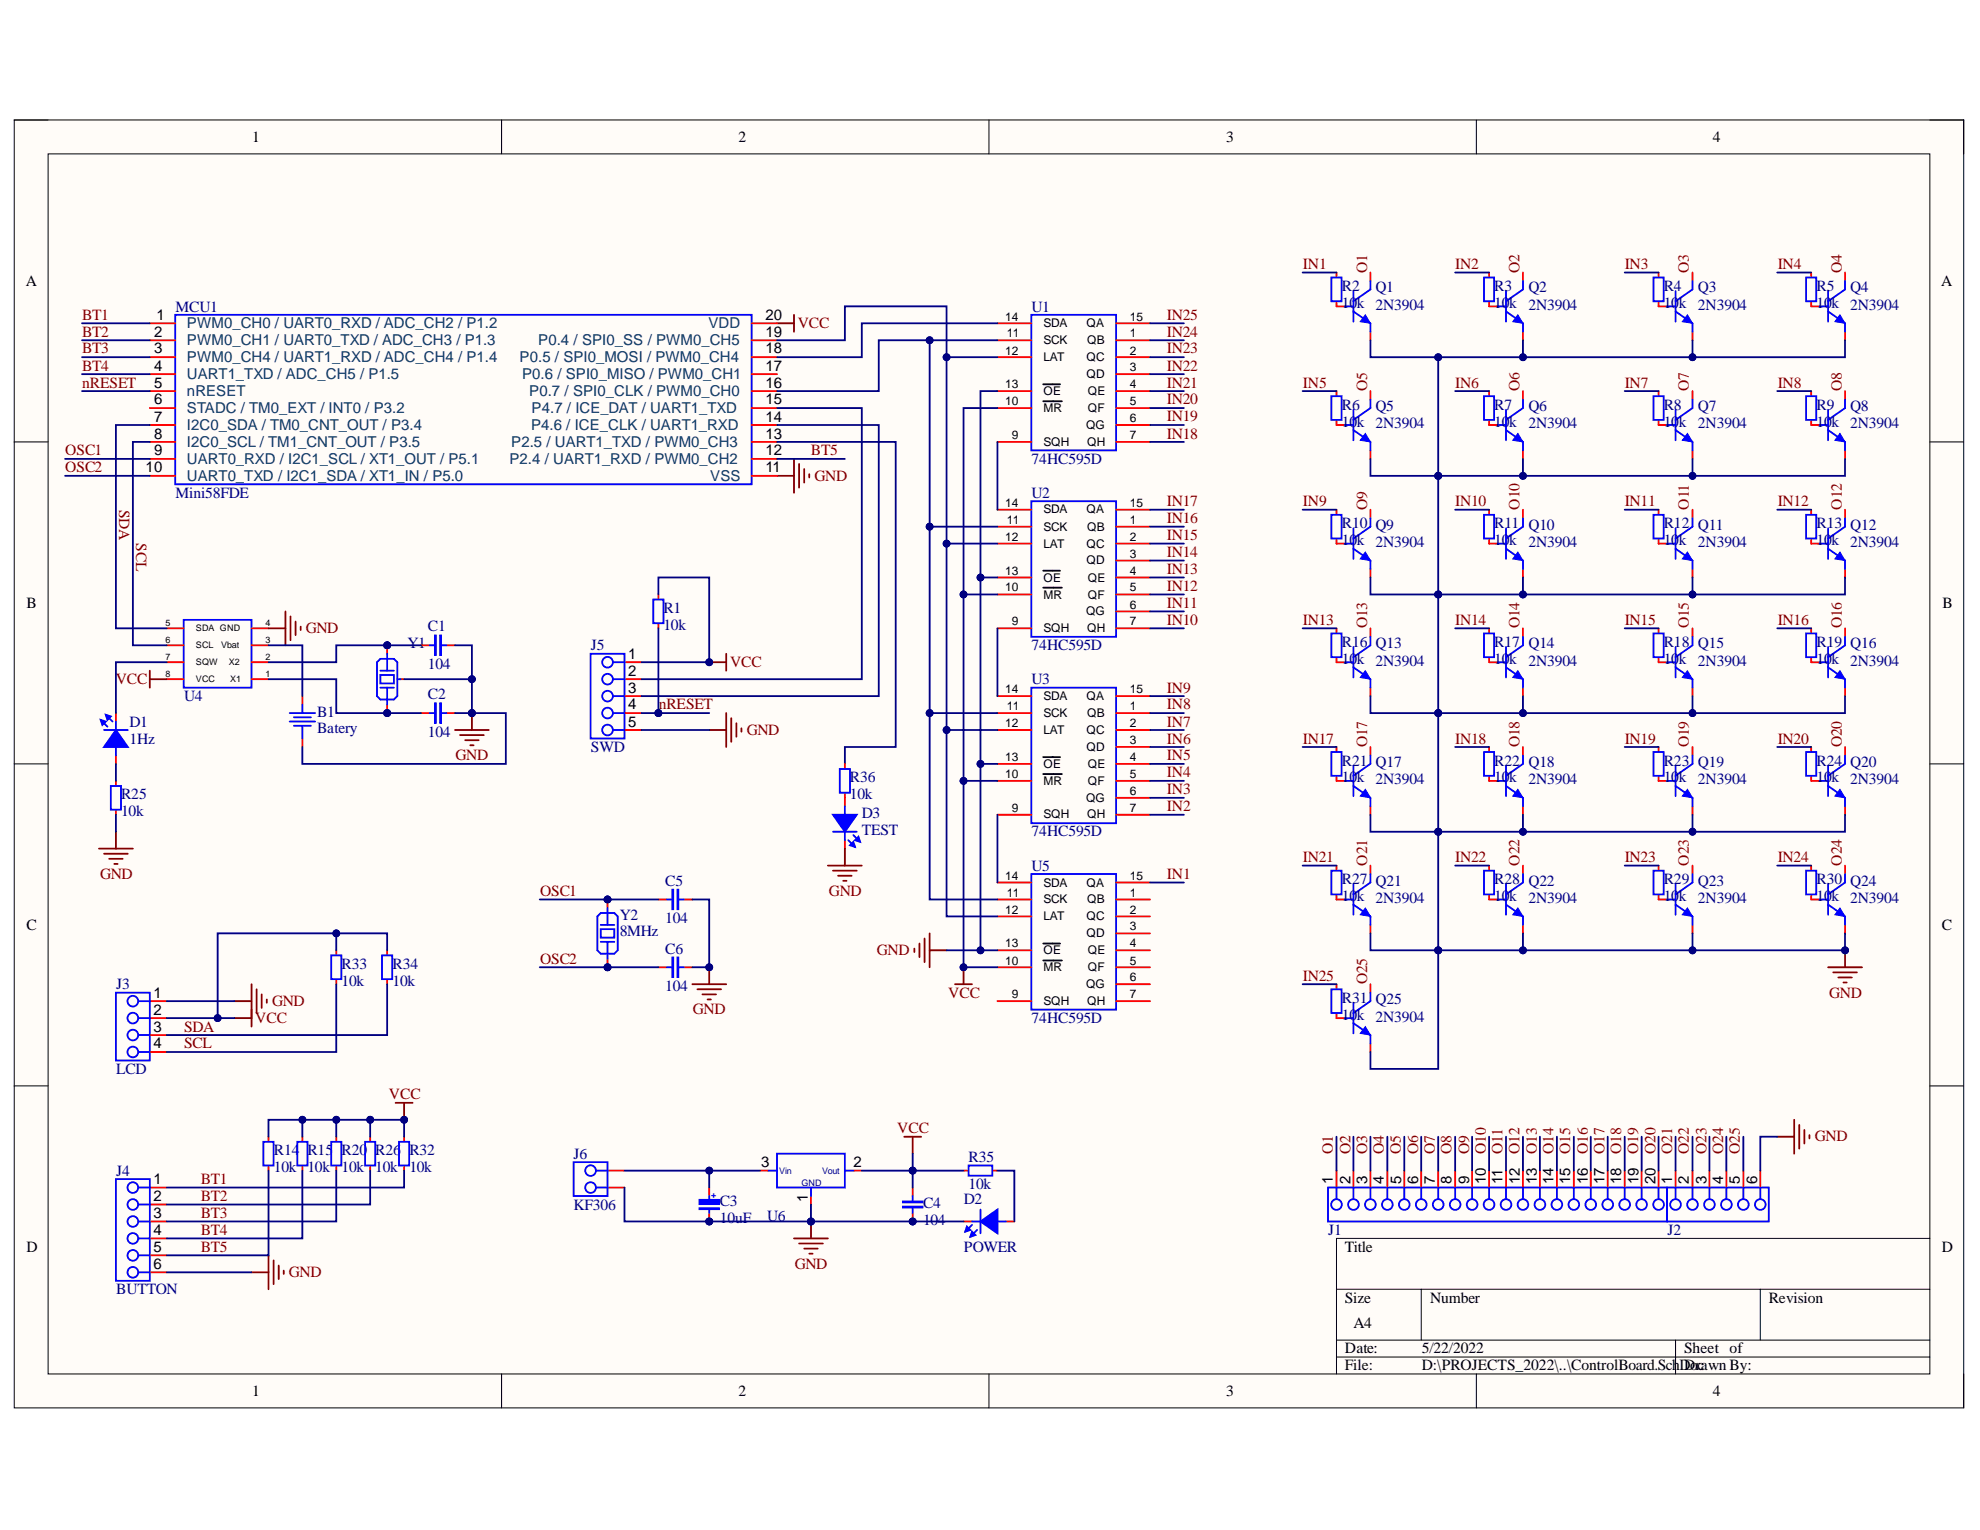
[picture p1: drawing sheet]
# Altium project ControlBoard.PrjPcb
1 sheet, 86 parts. Net scope: global (net labels, ports and power ports of the same name join across sheets).
Board file: ControlBoard.PcbDoc

## Sheet ControlBoard.SchDoc
size A4; SheetNumber: 1; SheetTotal: 1

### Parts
B1  Batery  [CR1220]
C1  104  [C0805]
C2  104  [C0805]
C3  10uF  [CAP_RAD_D06.3x11]
C4  104  [C0805]
C5  104  [C0805]
C6  104  [C0805]
D1  1Hz  [L0805RED]
D2  POWER  [L0805RED]
D3  TEST  [L0805RED]
J1  HEADER-FEMALE-2.54MM  [HEADER-FEMALE-20PINS-2.54MM]  (value not drawn)
J2  HEADER-FEMALE-2.54MM  [HEADER-FEMALE-06PINS-2.54MM]  (value not drawn)
J3  LCD  [HEADER-FEMALE-04PINS-2.54MM]
J4  BUTTON  [HEADER-FEMALE-06PINS-2.54MM]
J5  SWD  [HEADER-FEMALE-05PINS-2.54MM]
J6  KF306  [DG306-5.0-02P-12-00AH]
MCU1  Mini58FDE  [TSSOP20_0.65_4.4]
Q1  2N3904  [SOT23-3]
Q2  2N3904  [SOT23-3]
Q3  2N3904  [SOT23-3]
Q4  2N3904  [SOT23-3]
Q5  2N3904  [SOT23-3]
Q6  2N3904  [SOT23-3]
Q7  2N3904  [SOT23-3]
Q8  2N3904  [SOT23-3]
Q9  2N3904  [SOT23-3]
Q10  2N3904  [SOT23-3]
Q11  2N3904  [SOT23-3]
Q12  2N3904  [SOT23-3]
Q13  2N3904  [SOT23-3]
Q14  2N3904  [SOT23-3]
Q15  2N3904  [SOT23-3]
Q16  2N3904  [SOT23-3]
Q17  2N3904  [SOT23-3]
Q18  2N3904  [SOT23-3]
Q19  2N3904  [SOT23-3]
Q20  2N3904  [SOT23-3]
Q21  2N3904  [SOT23-3]
Q22  2N3904  [SOT23-3]
Q23  2N3904  [SOT23-3]
Q24  2N3904  [SOT23-3]
Q25  2N3904  [SOT23-3]
R1  10k  [R0805]
R2  10k  [R0805]
R3  10k  [R0805]
R4  10k  [R0805]
R5  10k  [R0805]
R6  10k  [R0805]
R7  10k  [R0805]
R8  10k  [R0805]
R9  10k  [R0805]
R10  10k  [R0805]
R11  10k  [R0805]
R12  10k  [R0805]
R13  10k  [R0805]
R14  10k  [R0805]
R15  10k  [R0805]
R16  10k  [R0805]
R17  10k  [R0805]
R18  10k  [R0805]
R19  10k  [R0805]
R20  10k  [R0805]
R21  10k  [R0805]
R22  10k  [R0805]
R23  10k  [R0805]
R24  10k  [R0805]
R25  10k  [R0805]
R26  10k  [R0805]
R27  10k  [R0805]
R28  10k  [R0805]
R29  10k  [R0805]
R30  10k  [R0805]
R31  10k  [R0805]
R32  10k  [R0805]
R33  10k  [R0805]
R34  10k  [R0805]
R35  10k  [R0805]
R36  10k  [R0805]
U1  74HC595D  [SO16]
U2  74HC595D  [SO16]
U3  74HC595D  [SO16]
U4  RealTime  [SOIC08_1.27_6.0]  (value not drawn)
U5  74HC595D  [SO16]
U6  AMS1117  [SOT223-3]  (value not drawn)
Y1  32.768KHz  [DT-26]  (value not drawn)
Y2  8MHz  [HC-49S]

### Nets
GND: B1.2 C1.2 C2.2 C3.2 C4.1 C5.2 C6.2 D2.2(K) D3.2(K) J2.6 J3.1 J4.6 J5.5 J6.2 MCU1.11(VSS) Q1.2(E) Q2.2(E) Q3.2(E) Q4.2(E) Q5.2(E) Q6.2(E) Q7.2(E) Q8.2(E) Q9.2(E) Q10.2(E) Q11.2(E) Q12.2(E) Q13.2(E) Q14.2(E) Q15.2(E) Q16.2(E) Q17.2(E) Q18.2(E) Q19.2(E) Q20.2(E) Q21.2(E) Q22.2(E) Q23.2(E) Q24.2(E) Q25.2(E) R25.1 U1.8 U1.13(~{OE}) U2.8 U2.13(~{OE}) U3.8 U3.13(~{OE}) U4.4(GND) U5.8 U5.13(~{OE}) U6.1 Y1.3(GND)
VCC: C4.2 J3.2 J5.1 MCU1.20(VDD) R1.2 R14.2 R15.2 R20.2 R26.2 R32.2 R33.2 R34.2 R35.1 U1.10(~{MR}) U1.16 U2.10(~{MR}) U2.16 U3.10(~{MR}) U3.16 U4.8(VCC) U5.10(~{MR}) U5.16 U6.2
BT1: J4.1 MCU1.1(PWM0_CH0_/_UART0_RXD_/_ADC_CH2_/_P1.2) R32.1
BT2: J4.2 MCU1.2(PWM0_CH1_/_UART0_TXD_/_ADC_CH3_/_P1.3) R26.1
BT3: J4.3 MCU1.3(PWM0_CH4_/_UART1_RXD_/_ADC_CH4_/_P1.4) R20.1
BT4: J4.4 MCU1.4(UART1_TXD_/_ADC_CH5_/_P1.5) R15.1
BT5: J4.5 MCU1.12(P2.4_/_UART1_RXD_/_PWM0_CH2) R14.1
IN1: R2.1 U5.15(QA)
IN2: R3.2 U3.7(QH)
IN3: R4.2 U3.6(QG)
IN4: R5.2 U3.5(QF)
IN5: R6.1 U3.4(QE)
IN6: R7.2 U3.3(QD)
IN7: R8.2 U3.2(QC)
IN8: R9.2 U3.1(QB)
IN9: R10.1 U3.15(QA)
IN10: R11.2 U2.7(QH)
IN11: R12.2 U2.6(QG)
IN12: R13.2 U2.5(QF)
IN13: R16.2 U2.4(QE)
IN14: R17.2 U2.3(QD)
IN15: R18.2 U2.2(QC)
IN16: R19.2 U2.1(QB)
IN17: R21.2 U2.15(QA)
IN18: R22.2 U1.7(QH)
IN19: R23.2 U1.6(QG)
IN20: R24.2 U1.5(QF)
IN21: R27.2 U1.4(QE)
IN22: R28.2 U1.3(QD)
IN23: R29.2 U1.2(QC)
IN24: R30.2 U1.1(QB)
IN25: R31.2 U1.15(QA)
nRESET: J5.4 MCU1.5(nRESET) R1.1
O1: J1.1 Q1.3(C)
O2: J1.2 Q2.3(C)
O3: J1.3 Q3.3(C)
O4: J1.4 Q4.3(C)
O5: J1.5 Q5.3(C)
O6: J1.6 Q6.3(C)
O7: J1.7 Q7.3(C)
O8: J1.8 Q8.3(C)
O9: J1.9 Q9.3(C)
O10: J1.10 Q10.3(C)
O11: J1.11 Q11.3(C)
O12: J1.12 Q12.3(C)
O13: J1.13 Q13.3(C)
O14: J1.14 Q14.3(C)
O15: J1.15 Q15.3(C)
O16: J1.16 Q16.3(C)
O17: J1.17 Q17.3(C)
O18: J1.18 Q18.3(C)
O19: J1.19 Q19.3(C)
O20: J1.20 Q20.3(C)
O21: J2.1 Q21.3(C)
O22: J2.2 Q22.3(C)
O23: J2.3 Q23.3(C)
O24: J2.4 Q24.3(C)
O25: J2.5 Q25.3(C)
OSC1: C5.1 MCU1.9(UART0_RXD_/_I2C1_SCL_/_XT1_OUT_/_P5.1) Y2.2
OSC2: C6.1 MCU1.10(UART0_TXD_/_I2C1_SDA_/_XT1_IN_/_P5.0) Y2.1
SCL: J3.4 MCU1.8(I2C0_SCL_/_TM1_CNT_OUT_/_P3.5) R33.1 U4.6(SCL)
SDA: J3.3 MCU1.7(I2C0_SDA_/_TM0_CNT_OUT_/_P3.4) R34.1 U4.5(SDA)
NetB1_1: B1.1 U4.3(Vbat)
NetC1_1: C1.1 U4.2(X2) Y1.2
NetC2_1: C2.1 U4.1(X1) Y1.1
NetC3_1: C3.1 J6.1 U6.3
NetD1_1: D1.1(A) R25.2
NetD1_2: D1.2(K) U4.7(SQW)
NetD2_1: D2.1(A) R35.2
NetD3_1: D3.1(A) R36.2
NetJ5_2: J5.2 MCU1.15(P4.7_/_ICE_DAT_/_UART1_TXD)
NetJ5_3: J5.3 MCU1.14(P4.6_/_ICE_CLK_/_UART1_RXD)
NetMCU1_13: MCU1.13(P2.5_/_UART1_TXD_/_PWM0_CH3) R36.1
NetMCU1_16: MCU1.16(P0.7_/_SPI0_CLK_/_PWM0_CH0) U1.11(SCK) U2.11(SCK) U3.11(SCK) U5.11(SCK)
NetMCU1_18: MCU1.18(P0.5_/_SPI0_MOSI_/_PWM0_CH4) U1.14(SDA)
NetMCU1_19: MCU1.19(P0.4_/_SPI0_SS_/_PWM0_CH5) U1.12(LAT) U2.12(LAT) U3.12(LAT) U5.12(LAT)
NetQ1_1: Q1.1(B) R2.2
NetQ2_1: Q2.1(B) R3.1
NetQ3_1: Q3.1(B) R4.1
NetQ4_1: Q4.1(B) R5.1
NetQ5_1: Q5.1(B) R6.2
NetQ6_1: Q6.1(B) R7.1
NetQ7_1: Q7.1(B) R8.1
NetQ8_1: Q8.1(B) R9.1
NetQ9_1: Q9.1(B) R10.2
NetQ10_1: Q10.1(B) R11.1
NetQ11_1: Q11.1(B) R12.1
NetQ12_1: Q12.1(B) R13.1
NetQ13_1: Q13.1(B) R16.1
NetQ14_1: Q14.1(B) R17.1
NetQ15_1: Q15.1(B) R18.1
NetQ16_1: Q16.1(B) R19.1
NetQ17_1: Q17.1(B) R21.1
NetQ18_1: Q18.1(B) R22.1
NetQ19_1: Q19.1(B) R23.1
NetQ20_1: Q20.1(B) R24.1
NetQ21_1: Q21.1(B) R27.1
NetQ22_1: Q22.1(B) R28.1
NetQ23_1: Q23.1(B) R29.1
NetQ24_1: Q24.1(B) R30.1
NetQ25_1: Q25.1(B) R31.1
NetU1_9: U1.9(SQH) U2.14(SDA)
NetU2_9: U2.9(SQH) U3.14(SDA)
NetU3_9: U3.9(SQH) U5.14(SDA)

Not connected (* = marked no-connect by the designer): MCU1 6(STADC_/_TM0_EXT_/_INT0_/_P3.2) 17(P0.6_/_SPI0_MISO_/_PWM0_CH1); U5 1(QB) 2(QC) 3(QD) 4(QE) 5(QF) 6(QG) 7(QH) 9(SQH)
